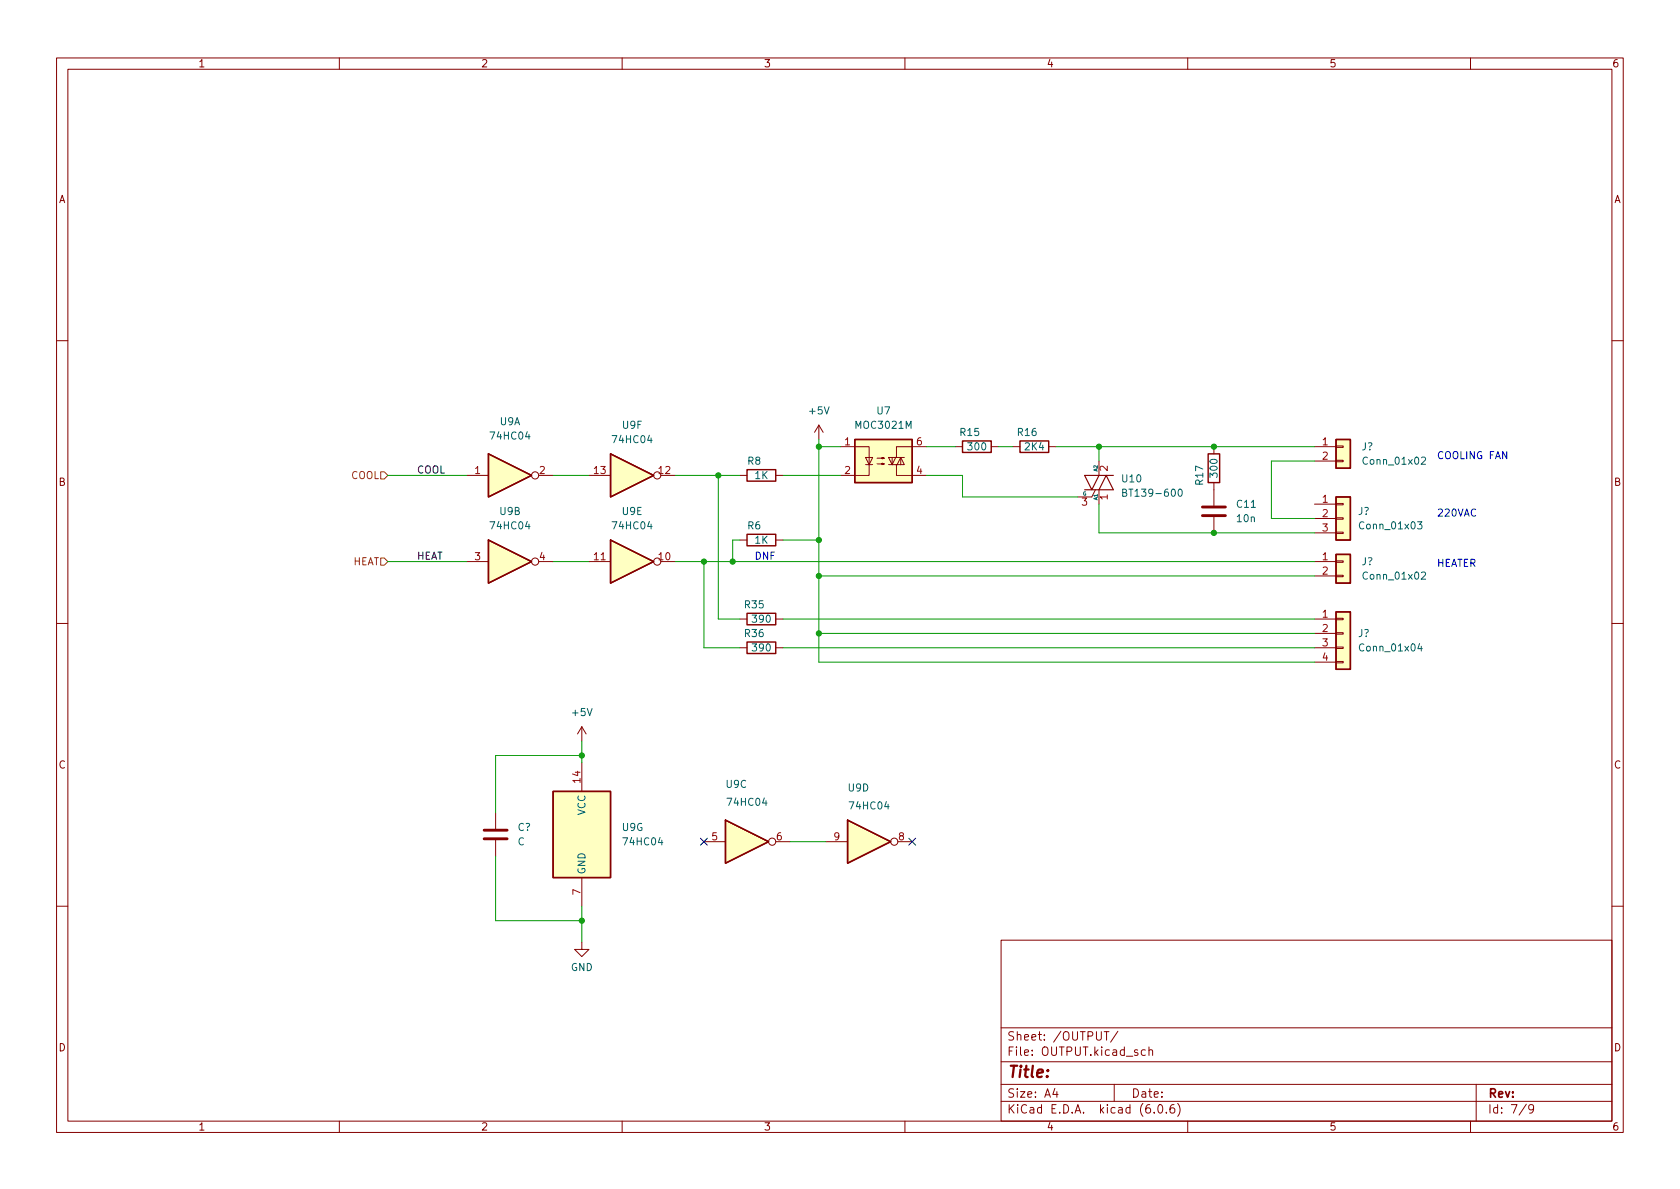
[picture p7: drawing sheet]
<svg xmlns="http://www.w3.org/2000/svg" width="297mm" height="210mm" viewBox="0 0 297 210" stroke-linecap="round" stroke-linejoin="round" font-family="sans-serif">
<g fill="none" stroke="#840000" stroke-width=".18">
<path d="M10 10.2h277v190.1h-277zM12 12.2h273v186.1h-273zM60 10.2v2M110 10.2v2M160 10.2v2M210 10.2v2M260 10.2v2M10 60.2h2M144.8 75.2l-.8 1.2M144.8 75.2v2.5M144.8 75.2l.7 1.2M148.6 79h5.1v5.1h-5.1"/>
<path d="M163.8 79h-5.3v1.9M168.9 79h1.3M175.3 79h1.2M179.1 79h1.2M185.4 79h1.3M214.6 79v1.3M232.4 79h3.8M236.2 78.9h1.3v.2h-1.3zM285 60.2h2M82.5 84.1h3.9M82.5 99.3h3.9M95.2 84.1h2.6"/>
<path d="M95.2 99.3h2.6M104.1 84.1h3.8M104.1 99.3h3.8M116.8 84.1h2.6M116.8 99.3h2.6M130.8 84.1h1.3M130.8 95.5h1.3M137.2 84.1h1.2M137.2 95.5h1.2M153 80.9h1.3l-.6 1.3zM153 82.2h1.3M155.1 82h1.2l-.3 .2v-.3l.3 .1"/>
<path d="M155.1 81h1.2l-.3 .1v-.2l.3 .1M157.1 82.2h2.8l-.6-1.3-.7 1.3M157.7 80.9v1.3M158.4 80.9l-.7 1.3-.6-1.3h2.8M158.5 82.2v1.9h5.3M159.3 80.9v1.3M193.7 86.6l-.7 1.3h-2.5M194.3 81.5v2.6M194.3 86.6v2.5M214.6 85.3v4.1M214.6 91.4v2.8M232.4 99.3h3.8"/>
<path d="M232.4 81.5h3.8M232.4 89.1h3.8M232.4 91.7h3.8M232.4 94.2h3.8M236.2 99.2h1.3v.2h-1.3zM236.2 81.4h1.3v.3h-1.3zM236.2 94.1h1.3v.3h-1.3zM236.2 91.6h1.3v.2h-1.3zM236.2 89h1.3v.3h-1.3zM10 110.2h2M130.8 114.5h1.3M130.8 109.5h1.3"/>
<path d="M137.2 114.5h1.2M137.2 109.5h1.2M232.4 114.5h3.8M232.4 109.5h3.8M232.4 112h3.8M232.4 117.1h3.8M232.4 101.8h3.8M236.2 117h1.3v.2h-1.3zM236.2 114.4h1.3v.3h-1.3zM236.2 111.9h1.3v.2h-1.3zM236.2 109.3h1.3v.3h-1.3zM236.2 101.7h1.3v.3h-1.3z"/>
<path d="M285 110.2h2M102.9 128.5v2.6M102.9 134.9v5M102.9 128.5l-.8 1.3M102.9 128.5l.7 1.3M87.6 143.8v2.8M87.6 148.6v2.8M102.9 155.2v5.1M124.5 148.8h3.8M137.2 148.8h2.5M146 148.8h3.9M158.7 148.8h2.6"/>
<path d="M10 160.2h2M102.9 166.6v1.3h1.2l-1.2 1.3-1.3-1.3h1.3M177 166.3h108v32h-108zM285 160.2h2M60 198.3v2M110 198.3v2M160 198.3v2M177 194.8h108M177 191.8h108M177 187.8h108M177 181.8h108M186.5 192.5l-.4 1h1"/>
<path d="M186.9 193v1M195.2 182.4h.9M195.6 182.4v1.5M197 191.8v3M197.6 182.4l-1.2 1.9M202.5 185.7l-.4-.1-.3 .3v.4l.1 .3h.6M203.1 185.8l.3-.2 .3 .1 .1 .9M203.1 185.1v1.5M204.1 196.7v.1M204.9 195.4l.2-.1a.81 .81 0 0 1 .6 .7 .81 .81 0 0 1-.3 .8h-.2a.81 .81 0 0 1-.6-.6 .81 .81 0 0 1 .3-.8zM206.2 196.7v.1M207.6 195.3a.59 .59 0 0 0-.7 .7v.5l.1 .3h.4l.2-.1 .1-.5-.1-.2-.5-.1-.2 .3"/>
<path d="M208.2 195.1a1.72 1.72 0 0 1 0 2.3M210 198.3v2M260 198.3v2M261 191.8v6.5M269.9 195.3l-1.3 1.9M271.2 196l-.3 .3h-.3l-.3-.3 .1-.6 .5-.1 .2 .2a.99 .99 0 0 1-.4 1.3h-.3"/>
<circle cx="94.6" cy="84.1" r=".63"/>
<circle cx="94.6" cy="99.3" r=".63"/>
<circle cx="116.2" cy="84.1" r=".63"/>
<circle cx="116.2" cy="99.3" r=".63"/>
<circle cx="136.5" cy="148.8" r=".63"/>
<circle cx="158.1" cy="148.8" r=".63"/>
</g>
<g fill="none" stroke="#840000" stroke-width=".25">
<path d="M151.1 77.7h10.2v7.6h-10.2zM170.2 78h5.1v2h-5.1zM180.3 78h5.1v2h-5.1zM236.2 77.7h2.6v5.1h-2.6zM86.4 95.5l7.6 3.8-7.6 3.8zM86.4 80.3l7.6 3.8-7.6 3.8zM107.9 80.3l7.7 3.8-7.7 3.8zM107.9 95.5l7.7 3.8-7.7 3.8zM132.1 83.1h5.1v2h-5.1zM132.1 94.5h5.1v2h-5.1zM213.6 80.3h2v5h-2zM236.2 98h2.6v5.1h-2.6z"/>
<path d="M236.2 87.9h2.6v7.6h-2.6zM132.1 113.5h5.1v2.1h-5.1zM132.1 108.5h5.1v2h-5.1zM236.2 108.2h2.6v10.2h-2.6zM97.8 139.9h10.1v15.3h-10.1zM128.3 145l7.6 3.8-7.6 3.8zM149.9 145l7.6 3.8-7.6 3.8z"/>
</g>
<g fill="#ffffc2" stroke="#ffffc2" stroke-width=".18">
<path d="M236.2 108.2h2.6v10.2h-2.6z"/>
<path d="M151.1 77.7h10.2v7.6h-10.2z"/>
<path d="M236.2 98h2.6v5.1h-2.6z"/>
<path d="M236.2 77.7h2.6v5.1h-2.6z"/>
<path d="M107.9 80.3l7.7 3.8-7.7 3.8z"/>
<path d="M86.4 95.5l7.6 3.8-7.6 3.8z"/>
<path d="M86.4 80.3l7.6 3.8-7.6 3.8z"/>
<path d="M107.9 95.5l7.7 3.8-7.7 3.8z"/>
<path d="M236.2 87.9h2.6v7.6h-2.6z"/>
<path d="M97.8 139.9h10.1v15.3h-10.1z"/>
<path d="M128.3 145l7.6 3.8-7.6 3.8z"/>
<path d="M149.9 145l7.6 3.8-7.6 3.8z"/>
</g>
<path d="M198.5 87.1l.5-.1 .2-.1-.1-.3-.6-.1v1.3h.5l.2-.2v-.3l-.3-.2M208.5 86.6l.1-.1a.68 .68 0 0 1 .4 .6 .68 .68 0 0 1-.4 .7 .84 .84 0 0 1-.1-1.2zM250.6 92.3h.8l-.4 .4 .4 .2v.5l-.2 .1-.6-.1M251.3 81l.5-.2 .3 .4-.8 .9h.8M251 113.8l-.3 .9h.8M251.3 114.3v.8M251.3 101.3l.5-.1 .3 .3-.8 .9h.8" fill="none" stroke="#006464" stroke-width=".18"/>
<path d="M191.8 86.6h5l-1.2-2.5-1.3 2.5M194.3 84.1l-1.3 2.5-1.2-2.5h5" fill="none" stroke="#840000" stroke-width=".2"/>
<path d="M212.6 91.2h4.1M212.6 89.7h4.1M85.6 148.3h4.1M85.6 146.8h4.1" fill="none" stroke="#840000" stroke-width=".51"/>
<path d="M67.3 83.4h.6l.7 .7-.7 .6h-.6zM67.3 98.7h.6l.7 .6-.7 .6h-.6z" fill="none" stroke="#725600" stroke-width=".18"/>
<g fill="none" stroke="#009600" stroke-width=".18">
<path d="M144.8 77.7v39.4h87.6M144.8 79h3.8M163.8 79h5.1M176.5 79h2.6M186.7 79h45.7M194.3 79v2.5M68.6 99.3h13.9M68.6 84.1h13.9M97.8 99.3h6.3M97.8 84.1h6.3M119.4 99.3h113M119.4 84.1h11.4"/>
<path d="M124.5 99.3v15.2h6.3M127 84.1v25.4h3.8M130.8 95.5h-1.3v3.8M138.4 84.1h10.2M138.4 95.5h6.4M163.8 84.1h6.4v3.8h20.3M194.3 89.1v5.1h38.1M232.4 81.5h-7.6v10.2h7.6M138.4 109.5h94M138.4 114.5h94M144.8 112h87.6M144.8 101.8h87.6"/>
<path d="M102.9 131.1v3.8M102.9 133.6h-15.3v10.2M87.6 151.4v11.4h15.3M139.7 148.8h6.3M102.9 160.3v6.3"/>
</g>
<path d="M123.9 148.2l1.2 1.2M125.1 148.2l-1.2 1.2M160.7 148.2l1.2 1.2M161.9 148.2l-1.2 1.2" fill="none" stroke="#000084" stroke-width=".18"/>
<g fill="#009600" stroke="#009600" stroke-width=".18">
<circle cx="144.8" cy="79" r=".46"/>
<circle cx="144.8" cy="95.5" r=".46"/>
<circle cx="214.6" cy="94.2" r=".46"/>
<circle cx="214.6" cy="79" r=".46"/>
<circle cx="194.3" cy="79" r=".46"/>
<circle cx="102.9" cy="133.6" r=".46"/>
<circle cx="144.8" cy="101.8" r=".46"/>
<circle cx="144.8" cy="112" r=".46"/>
<circle cx="102.9" cy="162.8" r=".46"/>
<circle cx="129.5" cy="99.3" r=".46"/>
<circle cx="124.5" cy="99.3" r=".46"/>
<circle cx="127" cy="84.1" r=".46"/>
</g>
<text font-size="2.8" fill="#840000" x="178" y="190.6">Title:</text>
<g font-size="2.1" fill="#840000">
<text x="178" y="184">Sheet: /OUTPUT/</text>
<text x="178" y="186.7">File: OUTPUT.kicad_sch</text>
<text x="178" y="196.9">KiCad E.D.A. kicad (6.0.6)</text>
<text x="178" y="194.1">Size: A4</text>
<text x="200" y="194.1">Date:</text>
<text x="263" y="194.1">Rev:</text>
<text x="263" y="196.9">Id: 7/9</text>
</g>
<g font-size="1.8" fill="#840000">
<text x="35" y="11.9">1</text>
<text x="85" y="11.9">2</text>
<text x="135" y="11.9">3</text>
<text x="185" y="11.9">4</text>
<text x="235" y="11.9">5</text>
<text x="285" y="11.9">6</text>
<text x="10.3" y="35.9">A</text>
<text x="285.3" y="35.9">A</text>
<text x="10.3" y="85.9">B</text>
<text x="285.3" y="85.9">B</text>
<text x="10.3" y="135.9">C</text>
<text x="285.3" y="135.9">C</text>
<text x="10.3" y="185.9">D</text>
<text x="285.3" y="185.9">D</text>
<text x="35" y="199.9">1</text>
<text x="85" y="199.9">2</text>
<text x="135" y="199.9">3</text>
<text x="185" y="199.9">4</text>
<text x="235" y="199.9">5</text>
<text x="285" y="199.9">6</text>
</g>
<g font-size="1.8" fill="#006464">
<text x="86.9" y="77.7">74HC04</text>
<text x="88.4" y="75.2">U9A</text>
<text x="110.1" y="75.8">U9F</text>
<text x="143.2" y="73.3">+5V</text>
<text x="151.4" y="75.8">MOC3021M</text>
<text x="155.1" y="73.3">U7</text>
<text x="169.8" y="77.1">R15</text>
<text x="180" y="77.1">R16</text>
<text x="108.5" y="78.4">74HC04</text>
<text x="132.2" y="82.2">R8</text>
<text x="171.2" y="79.6">300</text>
<text x="181.3" y="79.6">2K4</text>
<text x="240.7" y="79.6">J?</text>
<text x="241.3" y="82.2">Conn_01x02</text>
<text x="133.5" y="84.7">1K</text>
<text x="198.5" y="85.3">U10</text>
<text x="199.3" y="87.8">BT139-600</text>
<text x="212.7" y="85.7" transform="rotate(-90 212.7 85.7)">R17</text>
<text x="215.3" y="84.3" transform="rotate(-90 215.3 84.3)">300</text>
<text x="218.7" y="89.8">C11</text>
<text x="86.9" y="93.6">74HC04</text>
<text x="88.4" y="91.1">U9B</text>
<text x="108.5" y="93.6">74HC04</text>
<text x="110" y="91.1">U9E</text>
<text x="132.2" y="93.6">R6</text>
<text x="218.8" y="92.3">10n</text>
<text x="240.1" y="91.1">J?</text>
<text x="240.7" y="93.6">Conn_01x03</text>
<text x="133.5" y="96.1">1K</text>
<text x="240.7" y="99.9">J?</text>
<text x="131.7" y="107.6">R35</text>
<text x="241.3" y="102.5">Conn_01x02</text>
<text x="131.7" y="112.6">R36</text>
<text x="133.1" y="110.1">390</text>
<text x="240.1" y="112.6">J?</text>
<text x="133.1" y="115.2">390</text>
<text x="240.7" y="115.2">Conn_01x04</text>
<text x="101.3" y="126.6">+5V</text>
<text x="128.4" y="139.3">U9C</text>
<text x="128.8" y="142.5">74HC04</text>
<text x="150" y="139.9">U9D</text>
<text x="150.4" y="143.1">74HC04</text>
<text x="91.5" y="149.5">C</text>
<text x="91.5" y="146.9">C?</text>
<text x="103.5" y="144.2" transform="rotate(-90 103.5 144.2)">VCC</text>
<text x="110" y="146.9">U9G</text>
<text x="110.4" y="149.5">74HC04</text>
<text x="103.5" y="154.7" transform="rotate(-90 103.5 154.7)">GND</text>
<text x="100.9" y="171.7">GND</text>
</g>
<g font-size="1.8" fill="#0f0f0f">
<text x="73.7" y="83.7">COOL</text>
<text x="73.7" y="99">HEAT</text>
</g>
<g font-size="1.8" fill="#a90000">
<text x="84" y="83.8">1</text>
<text x="95.4" y="83.8">2</text>
<text x="105.1" y="83.8">13</text>
<text x="116.5" y="83.8">12</text>
<text x="149.4" y="78.7">1</text>
<text x="149.4" y="83.8">2</text>
<text x="162.1" y="83.8">4</text>
<text x="162.1" y="78.7">6</text>
<text x="195.8" y="83.3" transform="rotate(-90 195.8 83.3)">2</text>
<text x="233.8" y="78.7">1</text>
<text x="233.8" y="81.3">2</text>
<text x="191.3" y="89.4">3</text>
<text x="195.8" y="88.4" transform="rotate(-90 195.8 88.4)">1</text>
<text x="233.8" y="88.9">1</text>
<text x="233.8" y="91.4">2</text>
<text x="233.8" y="94">3</text>
<text x="84" y="99.1">3</text>
<text x="95.4" y="99.1">4</text>
<text x="105.1" y="99.1">11</text>
<text x="116.5" y="99.1">10</text>
<text x="233.8" y="99.1">1</text>
<text x="233.8" y="101.6">2</text>
<text x="233.8" y="109.2">1</text>
<text x="233.8" y="111.8">2</text>
<text x="233.8" y="114.3">3</text>
<text x="233.8" y="116.8">4</text>
<text x="102.6" y="138.4" transform="rotate(-90 102.6 138.4)">14</text>
<text x="125.9" y="148.6">5</text>
<text x="137.3" y="148.6">6</text>
<text x="147.5" y="148.6">9</text>
<text x="158.9" y="148.6">8</text>
<text x="102.6" y="158.2" transform="rotate(-90 102.6 158.2)">7</text>
</g>
<g font-size="1.8" fill="#0000c2">
<text x="254" y="81.2">COOLING FAN</text>
<text x="254" y="91.3">220VAC</text>
<text x="133.3" y="99">DNF</text>
<text x="254" y="100.2">HEATER</text>
</g>
<g font-size="1.8" fill="#725600">
<text x="62" y="84.7">COOL</text>
<text x="62.3" y="99.9">HEAT</text>
</g>
<g font-size=".9" fill="#006464">
<text x="194.1" y="83.4" transform="rotate(-90 194.1 83.4)">A2</text>
<text x="191.4" y="87.6">G</text>
<text x="194.1" y="88.4" transform="rotate(-90 194.1 88.4)">A1</text>
</g>
</svg>
